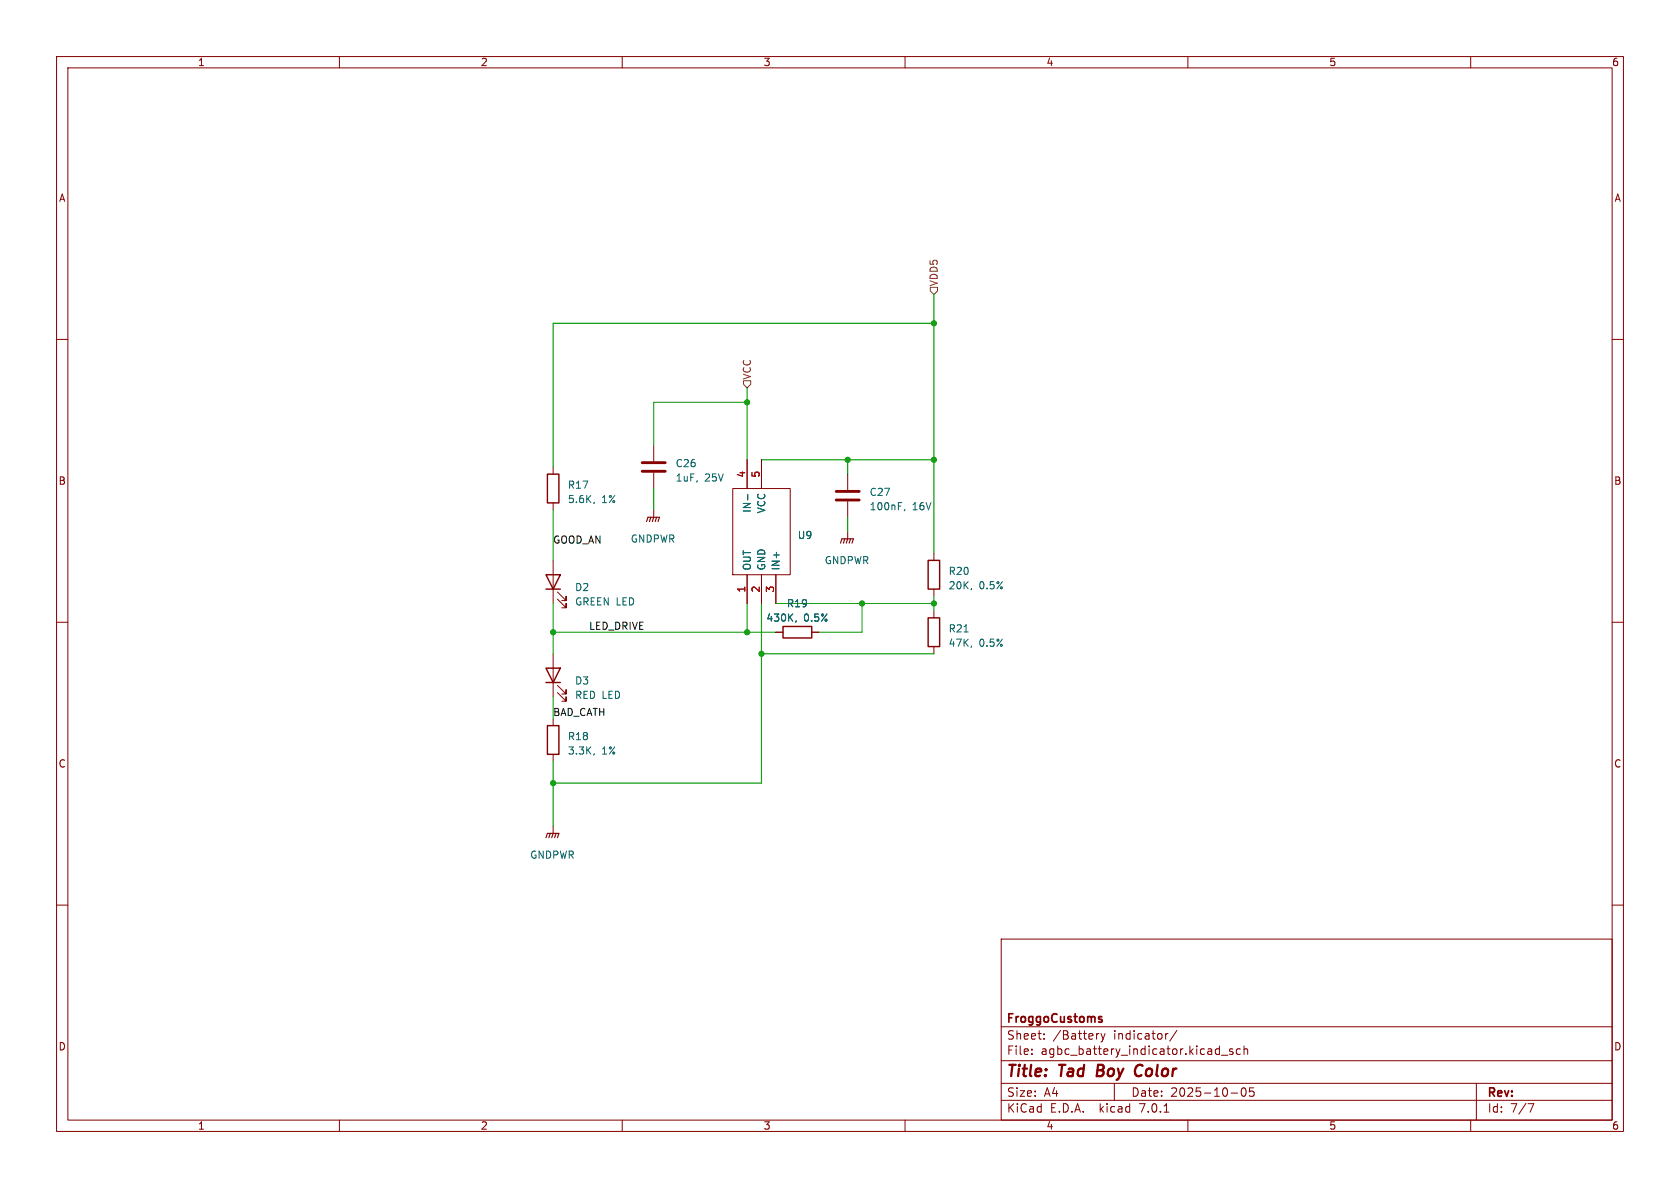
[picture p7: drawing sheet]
<svg xmlns="http://www.w3.org/2000/svg" width="297mm" height="210mm" viewBox="0 0 297 210" stroke-linecap="round" stroke-linejoin="round" font-family="sans-serif">
<g fill="none" stroke="#840000" stroke-width=".18">
<path d="M10 10h277v190h-277zM12 12h273v186h-273zM60 10v2M110 10v2M160 10v2M210 10v2M260 10v2M10 60h2M285 60h2M115.6 78.7v2.8M97.8 82.6v1.2M97.8 88.9v1.3"/>
<path d="M97.8 99.1v7.6M115.6 83.6v2.8M115.6 90.2v1.2M129.5 86.4h10.2v15.2h-10.2zM132.1 81.3v5.1M134.6 81.3v5.1M149.9 83.8v2.8M149.9 88.6v2.8M149.9 94v1.3M165.1 97.8v1.3M10 110h2M97.8 115.6v7.6"/>
<path d="M98.6 105.9l1.5 1.5v-.7v.7h-.8M98.6 104.6l1.5 1.6v-.8v.8h-.8M132.1 101.6v5.1M134.6 101.6v5.1M137.2 111.8h1.2M137.2 101.6v5.1M143.5 111.8h1.3M165.1 104.1v1.3M165.1 108v1.2M165.1 114.3v1.3M285 110h2M97.8 127v1.3"/>
<path d="M97.8 133.4v1.2M98.6 122.4l1.5 1.6v-.8v.8h-.8M98.6 121.2l1.5 1.5v-.8v.8h-.8M10 160h2M97.8 146.1v1.2M285 160h2M177 166h108v32h-108zM60 198v2M110 198v2M160 198v2M177 194.5h108M177 191.5h108"/>
<path d="M177 187.5h108M177 181.5h108M182.4 186.3v.1M182.4 185.5v.1M184.6 183.6v.1M184.6 182.8v.1M194.3 182.7l-.3 .1M194.6 182.7l.4 1M195 183.7l-.1 .4-.3 .1M195.4 182.7l-.4 1M197 191.5v3M205.8 196.6h.8"/>
<path d="M206.5 182.7l-.3 .1-.1 .2M208.1 182.1l-1.3 2M210 198v2M215.9 186.5h1.2M217.6 193.2h1.2M217.9 185.5l-.3-.1-.2 .2v.2l.5 .2v.3h-.5M219.3 185.5l-.4-.1-.3 .3v.4l.1 .2h.6M219.6 192.4l.2-.1a.81 .81 0 0 1 .6 .6 .81 .81 0 0 1-.3 .8l-.2 .1a.81 .81 0 0 1-.6-.6 .81 .81 0 0 1 .3-.8zM219.9 185.5l.2-.1 .4 .1 .1 .9M219.9 184.9v1.5M221.6 192.3h-.7v.7l.2-.1h.5l.1 .3-.1 .5-.2 .1-.5-.1M260 198v2"/>
<path d="M261 191.5v6.5M270.1 195.1h1l-.6 1.5"/>
</g>
<path d="M194.8 180.3v.3" fill="none" stroke="#840000" stroke-width=".3"/>
<path d="M113.5 83.3h4.1M113.5 81.8h4.1M147.8 88.4h4.1M147.8 86.9h4.1" fill="none" stroke="#840000" stroke-width=".51"/>
<path d="M105.1 88.8l-.2 .2M132.2 87.4v1M160 90.1l-.2 .2M140.8 109.7l-.2 .3M171.8 104l-.1 .2M171.8 114.2l-.1 .2M105.1 133.2l-.2 .3" fill="none" stroke="#006464" stroke-width=".18"/>
<path d="M114.3 92.2l.3-.8h2l-.3 .8M115.1 91.4l-.3 .8M115.6 91.4l-.3 .8M116.1 91.4l-.3 .8M148.6 96l.2-.7h2.1l-.3 .7M149.4 95.3l-.3 .7M149.9 95.3l-.3 .7M150.4 95.3l-.3 .7M96.5 148.1l.3-.8h2l-.2 .8M97.3 147.3l-.3 .8M97.8 147.3l-.3 .8M98.3 147.3l-.3 .8" fill="none" stroke="#840000" stroke-width=".2"/>
<path d="M96.8 83.8h2v5.1h-2zM164.1 99.1h2v5h-2zM96.5 118.1h2.6l-1.3 2.6zM96.5 101.6h2.6l-1.3 2.5zM96.5 104.1h2.6M138.4 110.7h5.1v2.1h-5.1zM164.1 109.2h2v5.1h-2zM96.5 120.7h2.6M96.8 128.3h2v5.1h-2z" fill="none" stroke="#840000" stroke-width=".25"/>
<path d="M164.5 50.8h1.2v.6l-.6 .7-.6-.7zM131.4 67.3h1.3v.6l-.6 .7-.7-.7z" fill="none" stroke="#725600" stroke-width=".18"/>
<path d="M165.1 52.1v45.7M165.1 57.2h-67.3v25.4M115.6 86.4v3.8M134.6 81.3h30.5M149.9 81.3v2.5M149.9 91.4v2.6M134.6 115.6h30.5M134.6 106.7v31.7h-36.8M97.8 134.6v11.5" fill="none" stroke="#009600" stroke-width=".2"/>
<path d="M132.1 71.1h-16.5v7.6M132.1 68.6v12.7M97.8 90.2v8.9M97.8 111.8h39.4M97.8 106.7v8.9M132.1 106.7v5.1M137.2 106.7h27.9M152.4 106.7v5.1h-7.6M165.1 105.4v2.6M97.8 123.2v3.8" fill="none" stroke="#009600" stroke-width=".18"/>
<g fill="#009600" stroke="#009600" stroke-width=".18">
<circle cx="149.9" cy="81.3" r=".46"/>
<circle cx="165.1" cy="106.7" r=".46"/>
<circle cx="132.1" cy="71.1" r=".46"/>
<circle cx="165.1" cy="57.2" r=".46"/>
<circle cx="165.1" cy="81.3" r=".46"/>
<circle cx="152.4" cy="106.7" r=".46"/>
<circle cx="97.8" cy="138.4" r=".46"/>
<circle cx="97.8" cy="111.8" r=".46"/>
<circle cx="132.1" cy="111.8" r=".46"/>
<circle cx="134.6" cy="115.6" r=".46"/>
</g>
<g font-size="2.8" fill="#840000">
<text x="178" y="190.8">Title:</text>
<text x="187.4" y="190.8">Tad</text>
<text x="194.6" y="190.8">Boy Color</text>
</g>
<g font-size="2.1" fill="#840000">
<text x="178" y="183.9">Sheet:</text>
<text x="178" y="181.1">FroggoCustoms</text>
<text x="186.2" y="183.9">/Battery</text>
<text x="196.9" y="183.9">indicator/</text>
<text x="178" y="186.6">File:</text>
<text x="184" y="186.6">agbc_battery_indicator.kicad_sch</text>
<text x="178" y="196.8">KiCad</text>
<text x="178" y="194">Size:</text>
<text x="184.6" y="194">A4</text>
<text x="185.7" y="196.8">E.D.A.</text>
<text x="194.4" y="196.8">kicad</text>
<text x="200" y="194">Date:</text>
<text x="201.5" y="196.8">7.0.1</text>
<text x="206.9" y="194">2025-10-05</text>
<text x="263" y="194.2">Rev:</text>
<text x="263" y="196.8">Id:</text>
<text x="267" y="196.8">7/7</text>
</g>
<g font-size="1.8" fill="#840000">
<text x="35" y="11.8">1</text>
<text x="85" y="11.8">2</text>
<text x="135" y="11.8">3</text>
<text x="185" y="11.8">4</text>
<text x="235" y="11.8">5</text>
<text x="285" y="11.8">6</text>
<text x="10.4" y="35.8">A</text>
<text x="285.4" y="35.8">A</text>
<text x="10.3" y="85.8">B</text>
<text x="285.3" y="85.8">B</text>
<text x="10.3" y="135.8">C</text>
<text x="285.3" y="135.8">C</text>
<text x="10.3" y="185.8">D</text>
<text x="285.3" y="185.8">D</text>
<text x="35" y="199.8">1</text>
<text x="85" y="199.8">2</text>
<text x="135" y="199.8">3</text>
<text x="185" y="199.8">4</text>
<text x="235" y="199.8">5</text>
<text x="285" y="199.8">6</text>
</g>
<g font-size="1.8" fill="#725600">
<text x="165.9" y="50.6" transform="rotate(-90 165.9 50.6)">VDD5</text>
<text x="132.9" y="67.1" transform="rotate(-90 132.9 67.1)">VCC</text>
</g>
<g font-size="1.8" fill="#006464">
<text x="119.4" y="82.7">C26</text>
<text x="100.3" y="86.6">R17</text>
<text x="100.3" y="89.1">5.6K,</text>
<text x="106.3" y="89.1">1%</text>
<text x="119.4" y="85.3">1uF,</text>
<text x="124.5" y="85.3">25V</text>
<text x="153.7" y="87.8">C27</text>
<text x="132.9" y="90.8" transform="rotate(-90 132.9 90.8)">IN-</text>
<text x="135.4" y="90.9" transform="rotate(-90 135.4 90.9)">VCC</text>
<text x="141" y="95.4">U9</text>
<text x="153.7" y="90.4">100nF,</text>
<text x="161.2" y="90.4">16V</text>
<text x="111.4" y="96.1">GNDPWR</text>
<text x="132.9" y="100.8" transform="rotate(-90 132.9 100.8)">OUT</text>
<text x="135.4" y="100.8" transform="rotate(-90 135.4 100.8)">GND</text>
<text x="138" y="100.8" transform="rotate(-90 138 100.8)">IN+</text>
<text x="145.7" y="99.9">GNDPWR</text>
<text x="167.6" y="101.8">R20</text>
<text x="101.6" y="104.6">D2</text>
<text x="101.6" y="107.2">GREEN LED</text>
<text x="139.1" y="107.5">R19</text>
<text x="167.6" y="104.3">20K,</text>
<text x="173" y="104.3">0.5%</text>
<text x="135.4" y="110">430K,</text>
<text x="142" y="110">0.5%</text>
<text x="167.6" y="112">R21</text>
<text x="167.6" y="114.5">47K,</text>
<text x="173" y="114.5">0.5%</text>
<text x="101.6" y="121.2">D3</text>
<text x="101.6" y="123.7">RED LED</text>
<text x="100.3" y="131">R18</text>
<text x="100.3" y="133.5">3.3K,</text>
<text x="106.3" y="133.5">1%</text>
<text x="93.7" y="152">GNDPWR</text>
</g>
<g font-size="1.8" fill="#a90000">
<text x="131.8" y="84.5" transform="rotate(-90 131.8 84.5)">4</text>
<text x="134.4" y="84.5" transform="rotate(-90 134.4 84.5)">5</text>
<text x="131.8" y="104.8" transform="rotate(-90 131.8 104.8)">1</text>
<text x="134.4" y="104.8" transform="rotate(-90 134.4 104.8)">2</text>
<text x="136.9" y="104.8" transform="rotate(-90 136.9 104.8)">3</text>
</g>
<g font-size="1.8" fill="#0f0f0f">
<text x="97.8" y="96.2">GOOD_AN</text>
<text x="104.1" y="111.4">LED_DRIVE</text>
<text x="97.8" y="126.7">BAD_CATH</text>
</g>
</svg>
